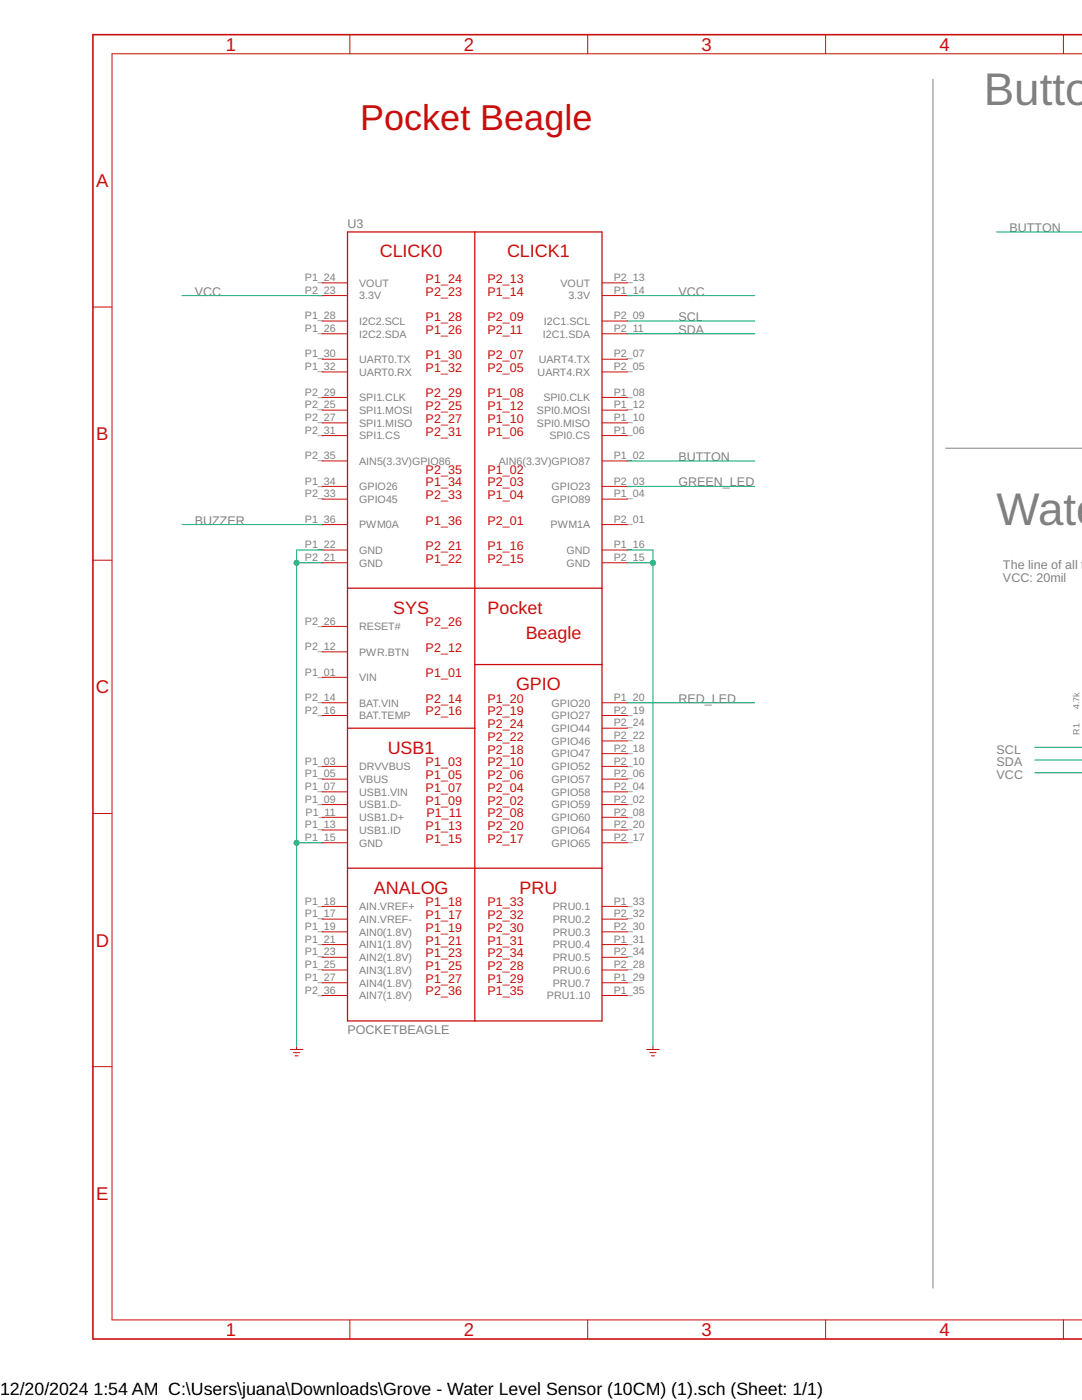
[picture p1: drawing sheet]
<svg xmlns="http://www.w3.org/2000/svg" width="216mm" height="279mm" viewBox="0 0 216 279" stroke-linecap="round" stroke-linejoin="round" font-family="sans-serif">
<path d="M186.2 15.8v241.3M188.7 89.5h27.2" fill="none" stroke="#808080" stroke-width=".2"/>
<path d="M215.9 6.9h-197.4v260.3h197.5" fill="none" stroke="#c90d0c" stroke-width=".32"/>
<g fill="none" stroke="#c90d0c" stroke-width=".2">
<path d="M69.8 6.9v3.8M117.3 6.9v3.8M164.7 6.9v3.8M212.2 6.9v3.8M215.9 10.7h-193.5v252.7h193.5M64.3 59h5M64.3 56.5h5M120.1 59h5.1M120.1 56.5h5.1M18.5 61.3h3.9M64.3 79.3h5M64.3 66.6h5"/>
<path d="M64.3 64.1h5M64.3 71.7h5M64.3 74.2h5M120.1 79.3h5.1M120.1 66.6h5.1M120.1 64.1h5.1M120.1 71.7h5.1M120.1 74.2h5.1M64.3 92h5M64.3 99.6h5M64.3 86.9h5M64.3 84.4h5"/>
<path d="M64.3 81.9h5M64.3 97.1h5M120.1 92h5.1M120.1 99.6h5.1M120.1 86.9h5.1M120.1 84.4h5.1M120.1 81.9h5.1M120.1 97.1h5.1M18.5 111.8h3.9M64.3 109.8h5M64.3 104.7h5M64.3 112.3h5"/>
<path d="M120.1 109.8h5.1M120.1 104.7h5.1M120.1 112.3h5.1M64.3 135.2h5M64.3 130.1h5M64.3 125h5M64.3 153h5M64.3 155.5h5M64.3 158h5M64.3 140.3h5M64.3 142.8h5M120.1 153h5.1"/>
<path d="M120.1 155.5h5.1M120.1 158h5.1M120.1 140.3h5.1M120.1 142.8h5.1M120.1 150.4h5.1M120.1 147.9h5.1M120.1 145.3h5.1M18.5 162.3h3.9M64.3 160.6h5M64.3 163.1h5M64.3 165.7h5M64.3 168.2h5"/>
<path d="M120.1 160.6h5.1M120.1 163.1h5.1M120.1 165.7h5.1M120.1 168.2h5.1M64.3 183.4h5M64.3 186h5M64.3 188.5h5M64.3 191.1h5M64.3 193.6h5M64.3 196.1h5M64.3 180.9h5M64.3 198.7h5"/>
<path d="M120.1 183.4h5.1M120.1 186h5.1M120.1 188.5h5.1M120.1 191.1h5.1M120.1 193.6h5.1M120.1 196.1h5.1M120.1 180.9h5.1M120.1 198.7h5.1M18.5 212.9h3.9M57.9 209.4h2.6M58.5 210.1h1.3M58.9 210.7h.6"/>
<path d="M59.2 208.8v.6M129 209.4h2.6M129.6 210.1h1.3M130 210.7h.6M130.3 208.8v.6M69.8 263.4v3.8M117.3 263.4v3.8M164.7 263.4v3.8M212.2 263.4v3.8"/>
</g>
<path d="M69.3 46.3h50.8v157.5h-50.8zM94.7 46.3v157.5M69.3 117.4h50.8M94.7 132.6h25.4M69.3 145.3h25.4M69.3 173.3h50.8" fill="none" stroke="#c90d0c" stroke-width=".25"/>
<g fill="none" stroke="#0dab76" stroke-width=".2">
<path d="M36.3 59h28M125.2 59h25.4M198.9 46.3h17M125.2 64.1h25.4M125.2 66.6h25.4M125.2 92h25.4M125.2 97.1h25.4M36.3 104.7h28M59.2 112.3h5.1M64.3 109.8h-5.1v99M125.2 112.3h5.1M125.2 109.8h5.1v99"/>
<path d="M125.2 140.3h25.4M206.5 149.1h9.4M206.5 151.7h9.4M206.5 154.2h9.4M59.2 168.2h5.1"/>
</g>
<g fill="#0dab76" stroke="#0dab76" stroke-width=".2">
<circle cx="59.2" cy="112.3" r=".51"/>
<circle cx="59.2" cy="168.2" r=".51"/>
<circle cx="130.3" cy="112.3" r=".51"/>
</g>
<g font-size="9.1" fill="#808080">
<text x="196.3" y="20.9">Butto</text>
<text x="198.9" y="104.7">Wate</text>
</g>
<text font-size="7.2" fill="#c90d0c" x="71.9" y="26">Pocket Beagle</text>
<g font-size="3.7" fill="#c90d0c">
<text x="45.1" y="10.1">1</text>
<text x="92.5" y="10.1">2</text>
<text x="140" y="10.1">3</text>
<text x="187.4" y="10.1">4</text>
<text x="19.2" y="37.3">A</text>
<text x="19.2" y="87.8">B</text>
<text x="19.1" y="138.4">C</text>
<text x="19.1" y="188.9">D</text>
<text x="19.2" y="239.4">E</text>
<text x="45.1" y="266.6">1</text>
<text x="92.5" y="266.6">2</text>
<text x="140" y="266.6">3</text>
<text x="187.4" y="266.6">4</text>
</g>
<g font-size="3.6" fill="#c90d0c">
<text x="75.8" y="51.4">CLICK0</text>
<text x="101.2" y="51.4">CLICK1</text>
<text x="78.5" y="122.5">SYS</text>
<text x="97.3" y="122.5">Pocket</text>
<text x="104.9" y="127.6">Beagle</text>
<text x="103" y="137.7">GPIO</text>
<text x="77.4" y="150.4">USB1</text>
<text x="74.6" y="178.3">ANALOG</text>
<text x="103.7" y="178.3">PRU</text>
</g>
<g font-size="3.5">
<text x="0" y="278.4">12/20/2024</text>
<text x="18.7" y="278.4">1:54 AM C:\Users\juana\Downloads\Grove - Water Level Sensor (10CM) (1).sch (Sheet: 1/1)</text>
</g>
<g font-size="2.5" fill="#808080">
<text x="69.3" y="45.5">U3</text>
<text x="201.4" y="46.3">BUTTON</text>
<text x="38.9" y="59">VCC</text>
<text x="135.4" y="59">VCC</text>
<text x="135.4" y="64.1">SCL</text>
<text x="135.4" y="66.6">SDA</text>
<text x="135.4" y="92">BUTTON</text>
<text x="135.4" y="97.1">GREEN_LED</text>
<text x="38.9" y="104.7">BUZZER</text>
<text x="200.1" y="113.5">The line of all th</text>
<text x="200.1" y="116.1">VCC: 20mil</text>
<text x="135.4" y="140.3">RED_LED</text>
<text x="198.9" y="150.4">SCL</text>
<text x="198.9" y="152.9">SDA</text>
<text x="198.9" y="155.5">VCC</text>
<text x="69.3" y="206.3">POCKETBEAGLE</text>
</g>
<g font-size="2.5" fill="#c90d0c">
<text x="84.9" y="56.4">P1_24</text>
<text x="84.9" y="59">P2_23</text>
<text x="97.3" y="59">P1_14</text>
<text x="97.3" y="56.4">P2_13</text>
<text x="84.9" y="64.1">P1_28</text>
<text x="97.3" y="64.1">P2_09</text>
<text x="84.9" y="66.6">P1_26</text>
<text x="84.9" y="71.7">P1_30</text>
<text x="97.3" y="71.7">P2_07</text>
<text x="97.3" y="66.6">P2_11</text>
<text x="84.9" y="74.2">P1_32</text>
<text x="97.3" y="74.2">P2_05</text>
<text x="84.9" y="81.8">P2_25</text>
<text x="84.9" y="79.3">P2_29</text>
<text x="97.3" y="79.3">P1_08</text>
<text x="97.3" y="81.8">P1_12</text>
<text x="84.9" y="84.4">P2_27</text>
<text x="84.9" y="86.9">P2_31</text>
<text x="97.3" y="86.9">P1_06</text>
<text x="97.3" y="84.4">P1_10</text>
<text x="84.9" y="94.5">P2_35</text>
<text x="97.3" y="94.5">P1_02</text>
<text x="84.9" y="97.1">P1_34</text>
<text x="84.9" y="99.6">P2_33</text>
<text x="97.3" y="99.6">P1_04</text>
<text x="97.3" y="97.1">P2_03</text>
<text x="84.9" y="104.7">P1_36</text>
<text x="97.3" y="104.7">P2_01</text>
<text x="84.9" y="112.3">P1_22</text>
<text x="84.9" y="109.8">P2_21</text>
<text x="97.3" y="109.8">P1_16</text>
<text x="97.3" y="112.3">P2_15</text>
<text x="84.9" y="125">P2_26</text>
<text x="84.9" y="130.1">P2_12</text>
<text x="84.9" y="135.2">P1_01</text>
<text x="84.9" y="140.3">P2_14</text>
<text x="84.9" y="142.8">P2_16</text>
<text x="97.3" y="140.3">P1_20</text>
<text x="97.3" y="142.8">P2_19</text>
<text x="97.3" y="147.9">P2_22</text>
<text x="97.3" y="145.3">P2_24</text>
<text x="84.9" y="152.9">P1_03</text>
<text x="84.9" y="155.5">P1_05</text>
<text x="97.3" y="155.5">P2_06</text>
<text x="97.3" y="152.9">P2_10</text>
<text x="97.3" y="150.4">P2_18</text>
<text x="84.9" y="158">P1_07</text>
<text x="84.9" y="160.6">P1_09</text>
<text x="97.3" y="160.6">P2_02</text>
<text x="97.3" y="158">P2_04</text>
<text x="84.9" y="165.6">P1_13</text>
<text x="85.1" y="163.1">P1_11</text>
<text x="97.3" y="163.1">P2_08</text>
<text x="97.3" y="165.6">P2_20</text>
<text x="84.9" y="168.2">P1_15</text>
<text x="97.3" y="168.2">P2_17</text>
<text x="84.9" y="183.4">P1_17</text>
<text x="84.9" y="180.9">P1_18</text>
<text x="84.9" y="186">P1_19</text>
<text x="97.3" y="180.9">P1_33</text>
<text x="97.3" y="186">P2_30</text>
<text x="97.3" y="183.4">P2_32</text>
<text x="84.9" y="188.5">P1_21</text>
<text x="84.9" y="191">P1_23</text>
<text x="97.3" y="188.5">P1_31</text>
<text x="97.3" y="191">P2_34</text>
<text x="84.9" y="193.6">P1_25</text>
<text x="84.9" y="196.1">P1_27</text>
<text x="97.3" y="196.1">P1_29</text>
<text x="97.3" y="193.6">P2_28</text>
<text x="84.9" y="198.7">P2_36</text>
<text x="97.3" y="198.7">P1_35</text>
</g>
<g font-size="2.1" fill="#808080">
<text x="60.8" y="56.1">P1_24</text>
<text x="60.8" y="58.6">P2_23</text>
<text x="71.7" y="57.2">VOUT</text>
<text x="71.7" y="59.7">3.3V</text>
<text x="111.8" y="57.2">VOUT</text>
<text x="113.4" y="59.7">3.3V</text>
<text x="122.5" y="58.6">P1_14</text>
<text x="122.5" y="56.1">P2_13</text>
<text x="60.8" y="63.7">P1_28</text>
<text x="71.7" y="64.8">I2C2.SCL</text>
<text x="108.5" y="64.8">I2C1.SCL</text>
<text x="122.5" y="63.7">P2_09</text>
<text x="60.8" y="66.2">P1_26</text>
<text x="60.8" y="71.3">P1_30</text>
<text x="71.7" y="67.4">I2C2.SDA</text>
<text x="108.3" y="67.4">I2C1.SDA</text>
<text x="122.5" y="71.3">P2_07</text>
<text x="122.5" y="66.2">P2_11</text>
<text x="60.8" y="73.9">P1_32</text>
<text x="71.7" y="72.4">UART0.TX</text>
<text x="71.7" y="75">UART0.RX</text>
<text x="107.3" y="75">UART4.RX</text>
<text x="107.5" y="72.4">UART4.TX</text>
<text x="122.5" y="73.9">P2_05</text>
<text x="60.8" y="81.5">P2_25</text>
<text x="60.8" y="78.9">P2_29</text>
<text x="71.7" y="82.6">SPI1.MOSI</text>
<text x="71.7" y="80.1">SPI1.CLK</text>
<text x="107.1" y="82.6">SPI0.MOSI</text>
<text x="108.4" y="80.1">SPI0.CLK</text>
<text x="122.5" y="78.9">P1_08</text>
<text x="122.5" y="81.5">P1_12</text>
<text x="60.8" y="84">P2_27</text>
<text x="60.8" y="86.6">P2_31</text>
<text x="71.7" y="85.1">SPI1.MISO</text>
<text x="71.7" y="87.7">SPI1.CS</text>
<text x="107.1" y="85.1">SPI0.MISO</text>
<text x="109.6" y="87.7">SPI0.CS</text>
<text x="122.5" y="86.6">P1_06</text>
<text x="122.5" y="84">P1_10</text>
<text x="60.8" y="91.6">P2_35</text>
<text x="71.7" y="92.8">AIN5(3.3V)GPIO86</text>
<text x="99.5" y="92.8">AIN6(3.3V)GPIO87</text>
<text x="122.5" y="91.6">P1_02</text>
<text x="60.8" y="96.7">P1_34</text>
<text x="60.8" y="99.3">P2_33</text>
<text x="71.7" y="97.8">GPIO26</text>
<text x="71.7" y="100.4">GPIO45</text>
<text x="110.1" y="100.4">GPIO89</text>
<text x="110.1" y="97.8">GPIO23</text>
<text x="122.5" y="99.3">P1_04</text>
<text x="122.5" y="96.7">P2_03</text>
<text x="60.8" y="104.3">P1_36</text>
<text x="71.7" y="105.5">PWM0A</text>
<text x="109.9" y="105.5">PWM1A</text>
<text x="122.5" y="104.3">P2_01</text>
<text x="60.8" y="109.4">P1_22</text>
<text x="60.8" y="112">P2_21</text>
<text x="71.7" y="110.5">GND</text>
<text x="71.7" y="113.1">GND</text>
<text x="113" y="110.5">GND</text>
<text x="113" y="113.1">GND</text>
<text x="122.5" y="109.4">P1_16</text>
<text x="122.5" y="112">P2_15</text>
<text x="60.8" y="124.7">P2_26</text>
<text x="71.7" y="125.8">RESET#</text>
<text x="60.8" y="129.7">P2_12</text>
<text x="71.7" y="130.9">PWR.BTN</text>
<text x="60.8" y="134.8">P1_01</text>
<text x="71.7" y="135.9">VIN</text>
<text x="60.8" y="139.9">P2_14</text>
<text x="60.8" y="142.4">P2_16</text>
<text x="71.7" y="141">BAT.VIN</text>
<text x="71.7" y="143.6">BAT.TEMP</text>
<text x="110.1" y="141">GPIO20</text>
<text x="110.1" y="143.6">GPIO27</text>
<text x="122.5" y="139.9">P1_20</text>
<text x="122.5" y="142.4">P2_19</text>
<text x="110.1" y="148.6">GPIO46</text>
<text x="110.1" y="146.1">GPIO44</text>
<text x="122.5" y="147.5">P2_22</text>
<text x="122.5" y="145">P2_24</text>
<text x="60.8" y="152.6">P1_03</text>
<text x="60.8" y="155.1">P1_05</text>
<text x="71.7" y="153.7">DRVVBUS</text>
<text x="110.1" y="153.7">GPIO52</text>
<text x="110.1" y="151.2">GPIO47</text>
<text x="122.5" y="155.1">P2_06</text>
<text x="122.5" y="152.6">P2_10</text>
<text x="122.5" y="150.1">P2_18</text>
<text x="60.8" y="157.7">P1_07</text>
<text x="60.8" y="160.2">P1_09</text>
<text x="71.7" y="156.3">VBUS</text>
<text x="71.7" y="158.8">USB1.VIN</text>
<text x="71.7" y="161.3">USB1.D-</text>
<text x="110.1" y="161.3">GPIO59</text>
<text x="110.1" y="158.8">GPIO58</text>
<text x="110.1" y="156.3">GPIO57</text>
<text x="122.5" y="160.2">P2_02</text>
<text x="122.5" y="157.7">P2_04</text>
<text x="60.8" y="165.3">P1_13</text>
<text x="60.8" y="167.8">P1_15</text>
<text x="61" y="162.8">P1_11</text>
<text x="71.7" y="163.9">USB1.D+</text>
<text x="71.7" y="166.4">USB1.ID</text>
<text x="110.1" y="163.9">GPIO60</text>
<text x="110.1" y="166.4">GPIO64</text>
<text x="122.5" y="167.8">P2_17</text>
<text x="122.5" y="162.8">P2_08</text>
<text x="122.5" y="165.3">P2_20</text>
<text x="71.7" y="168.9">GND</text>
<text x="110.1" y="168.9">GPIO65</text>
<text x="60.8" y="183.1">P1_17</text>
<text x="60.8" y="185.6">P1_19</text>
<text x="60.8" y="180.5">P1_18</text>
<text x="71.7" y="184.2">AIN.VREF-</text>
<text x="71.7" y="181.6">AIN.VREF+</text>
<text x="110.3" y="181.6">PRU0.1</text>
<text x="110.3" y="184.2">PRU0.2</text>
<text x="122.5" y="180.5">P1_33</text>
<text x="122.5" y="185.6">P2_30</text>
<text x="122.5" y="183.1">P2_32</text>
<text x="60.8" y="188.1">P1_21</text>
<text x="60.8" y="190.7">P1_23</text>
<text x="71.7" y="186.7">AIN0(1.8V)</text>
<text x="71.7" y="189.3">AIN1(1.8V)</text>
<text x="71.7" y="191.8">AIN2(1.8V)</text>
<text x="110.3" y="189.3">PRU0.4</text>
<text x="110.3" y="186.7">PRU0.3</text>
<text x="110.3" y="191.8">PRU0.5</text>
<text x="122.5" y="188.1">P1_31</text>
<text x="122.5" y="190.7">P2_34</text>
<text x="60.8" y="193.2">P1_25</text>
<text x="60.8" y="195.8">P1_27</text>
<text x="71.7" y="194.3">AIN3(1.8V)</text>
<text x="71.7" y="196.9">AIN4(1.8V)</text>
<text x="110.3" y="196.9">PRU0.7</text>
<text x="110.3" y="194.3">PRU0.6</text>
<text x="122.5" y="195.8">P1_29</text>
<text x="122.5" y="193.2">P2_28</text>
<text x="60.8" y="198.3">P2_36</text>
<text x="71.7" y="199.4">AIN7(1.8V)</text>
<text x="109.1" y="199.4">PRU1.10</text>
<text x="122.5" y="198.3">P1_35</text>
</g>
<g font-size="1.8" fill="#808080">
<text x="215.4" y="141.5" transform="rotate(-90 215.4 141.5)">4.7k</text>
<text x="215.4" y="146.6" transform="rotate(-90 215.4 146.6)">R1</text>
</g>
</svg>
